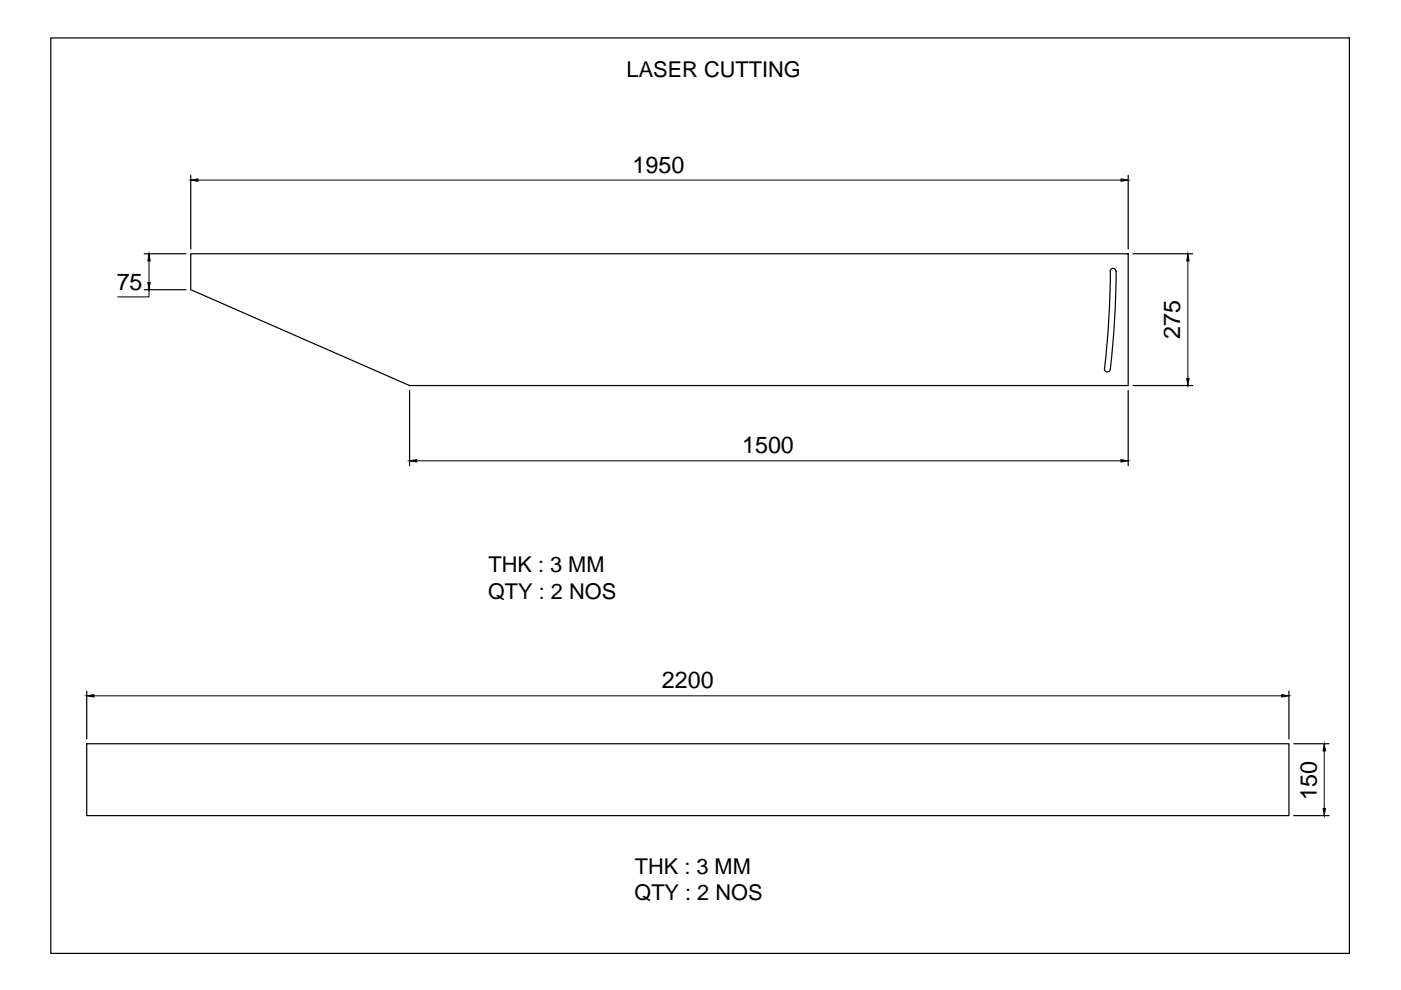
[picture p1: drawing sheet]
<svg xmlns="http://www.w3.org/2000/svg" width="297mm" height="210mm" viewBox="0 0 297 210" stroke-linecap="round" stroke-linejoin="round" font-family="sans-serif">
<!-- layer: 0 -->
<g fill="none" stroke="#000" stroke-width=".25">
<path d="M10.8 8h275.3v194.1h-275.3zM40.4 37.2v15.6M239.2 37.2v15.6M30.6 53.8h8.8M40.4 53.8h198.8v27.9h-152.4l-46.4-20.3zM235.4 57.6a.61 .61 0 0 1 .6-.7 .61 .61 0 0 1 .6 .7M235.4 57.4l-.3 10.4-.9 10.4a.6 .6 0 0 0 .5 .7 .6 .6 0 0 0 .7-.6M236.7 57.4l-.4 10.5-.9 10.4M240.2 53.8h12.7M30.6 61.4h8.8M86.8 82.8v15.9M239.2 82.8v15.9"/>
<path d="M240.2 81.7h12.7M18.4 157.7h254.9v15.2h-254.9zM18.4 146.5v10.2M273.3 146.5v10.2M274.3 157.7h7.5M274.3 172.9h7.5"/>
</g>
<path d="M42 38.2h195.7M31.6 55.3v4.6M251.9 55.3v24.9M31.6 61.4v1.5h-6.7M88.4 97.7h149.3M19.9 147.5h251.9M280.8 159.2v12.2" fill="none" stroke="#000" stroke-width=".21"/>
<path d="M40.4 38.2l1.6-.3v.5zM237.7 37.9l1.5 .3-1.5 .2zM31.6 53.8l.2 1.5h-.5zM31.3 59.9h.5l-.2 1.5zM251.9 53.8l.2 1.5h-.5zM86.8 97.7l1.6-.2v.5zM237.7 97.5l1.5 .2-1.5 .3zM251.6 80.2h.5l-.2 1.5zM18.4 147.5l1.5-.2v.5zM271.8 147.3l1.5 .2-1.5 .3zM280.8 157.7l.2 1.5h-.5zM280.5 171.4h.5l-.2 1.5z" fill="#000" stroke="#000" stroke-width=".21"/>
<g font-size="5">
<text x="134.1" y="36.6">1950</text>
<text x="24.7" y="61.4">75</text>
<text x="250.2" y="71.9" transform="rotate(-90 250.2 71.9)">275</text>
<text x="157.3" y="96.1">1500</text>
<text x="140.3" y="145.9">2200</text>
<text x="279.2" y="169.6" transform="rotate(-90 279.2 169.6)">150</text>
</g>
<g font-size="4.6">
<text x="132.9" y="16.3">LASER CUTTING</text>
<text x="103.6" y="121.3">THK : 3 MM</text>
<text x="103.5" y="126.9">QTY : 2 NOS</text>
<text x="134.6" y="185.2">THK : 3 MM</text>
<text x="134.5" y="190.8">QTY : 2 NOS</text>
</g>
</svg>
